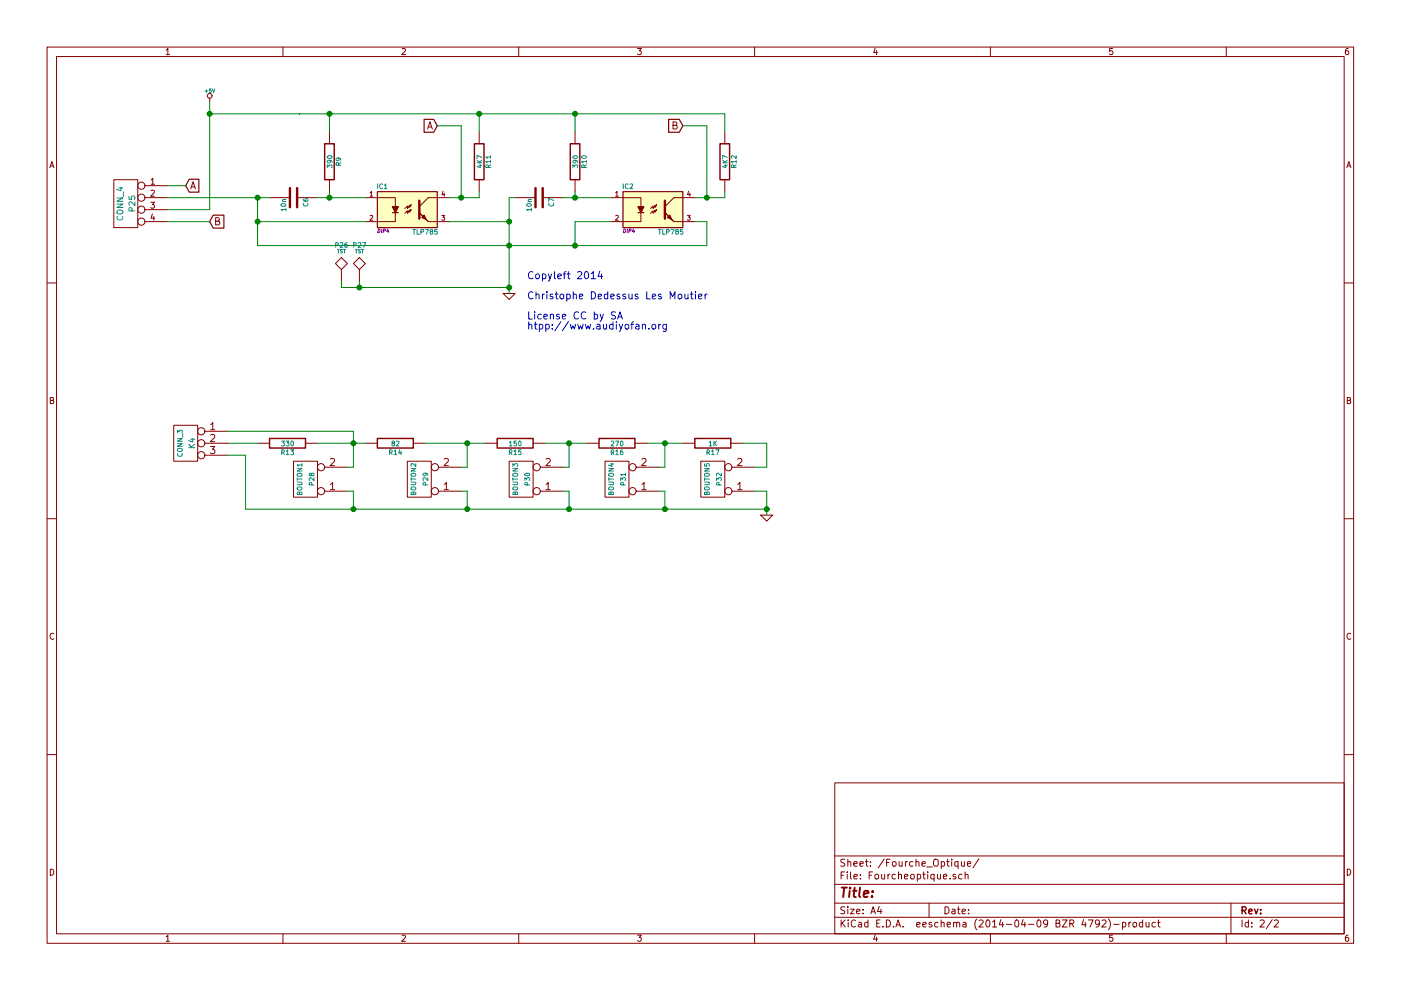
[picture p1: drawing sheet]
EESchema Schematic File Version 2
LIBS:power
LIBS:device
LIBS:transistors
LIBS:conn
LIBS:linear
LIBS:regul
LIBS:74xx
LIBS:cmos4000
LIBS:adc-dac
LIBS:memory
LIBS:xilinx
LIBS:special
LIBS:microcontrollers
LIBS:dsp
LIBS:microchip
LIBS:analog_switches
LIBS:motorola
LIBS:texas
LIBS:intel
LIBS:audio
LIBS:interface
LIBS:digital-audio
LIBS:philips
LIBS:display
LIBS:cypress
LIBS:siliconi
LIBS:opto
LIBS:atmel
LIBS:contrib
LIBS:valves
LIBS:Moteur_pap-cache
EELAYER 24 0
EELAYER END
$Descr A4 11693 8268
encoding utf-8
Sheet 2 2
Title ""
Date ""
Rev ""
Comp ""
Comment1 ""
Comment2 ""
Comment3 ""
Comment4 ""
$EndDescr
$Comp
L TLP785 IC1
U 1 1
P 3400 1750
F 0 "IC1" H 3190 1940 40  0000 C CNN
F 1 "TLP785" H 3550 1560 40  0000 C CNN
F 2 "DIP4" H 3200 1570 30  0000 C CIN
F 3 "" H 3400 1750 60  0000 C CNN
	1    3400 1750
	1    0    0    -1  
$EndComp
$Comp
L TLP785 IC2
U 1 1
P 5450 1750
F 0 "IC2" H 5240 1940 40  0000 C CNN
F 1 "TLP785" H 5600 1560 40  0000 C CNN
F 2 "DIP4" H 5250 1570 30  0000 C CIN
F 3 "" H 5450 1750 60  0000 C CNN
	1    5450 1750
	1    0    0    -1  
$EndComp
$Comp
L R R9
U 1 1
P 2750 1350
F 0 "R9" V 2830 1350 40  0000 C CNN
F 1 "390" V 2757 1351 40  0000 C CNN
F 2 "" V 2680 1350 30  0000 C CNN
F 3 "" H 2750 1350 30  0000 C CNN
	1    2750 1350
	1    0    0    -1  
$EndComp
$Comp
L R R10
U 1 1
P 4800 1350
F 0 "R10" V 4880 1350 40  0000 C CNN
F 1 "390" V 4807 1351 40  0000 C CNN
F 2 "" V 4730 1350 30  0000 C CNN
F 3 "" H 4800 1350 30  0000 C CNN
	1    4800 1350
	1    0    0    -1  
$EndComp
$Comp
L C C6
U 1 1
P 2450 1650
F 0 "C6" H 2450 1750 40  0000 L CNN
F 1 "10n" H 2456 1565 40  0000 L CNN
F 2 "" H 2488 1500 30  0000 C CNN
F 3 "" H 2450 1650 60  0000 C CNN
	1    2450 1650
	0    1    1    0   
$EndComp
$Comp
L C C7
U 1 1
P 4500 1650
F 0 "C7" H 4500 1750 40  0000 L CNN
F 1 "10n" H 4506 1565 40  0000 L CNN
F 2 "" H 4538 1500 30  0000 C CNN
F 3 "" H 4500 1650 60  0000 C CNN
	1    4500 1650
	0    1    1    0   
$EndComp
$Comp
L GND #PWR026
U 1 1
P 4250 2450
F 0 "#PWR026" H 4250 2450 30  0001 C CNN
F 1 "GND" H 4250 2380 30  0001 C CNN
F 2 "" H 4250 2450 60  0000 C CNN
F 3 "" H 4250 2450 60  0000 C CNN
	1    4250 2450
	1    0    0    -1  
$EndComp
$Comp
L +5V #PWR027
U 1 1
P 1750 850
F 0 "#PWR027" H 1750 940 20  0001 C CNN
F 1 "+5V" H 1750 940 30  0000 C CNN
F 2 "" H 1750 850 60  0000 C CNN
F 3 "" H 1750 850 60  0000 C CNN
	1    1750 850 
	1    0    0    -1  
$EndComp
$Comp
L CONN_4 P25
U 1 1
P 1050 1700
F 0 "P25" V 1000 1700 50  0000 C CNN
F 1 "CONN_4" V 1100 1700 50  0000 C CNN
F 2 "" H 1050 1700 60  0000 C CNN
F 3 "" H 1050 1700 60  0000 C CNN
	1    1050 1700
	-1   0    0    -1  
$EndComp
Wire Wire Line
	1750 850  1750 1750
Wire Wire Line
	2750 950  2750 1100
Wire Wire Line
	1750 950  6050 950 
Connection ~ 1750 950 
Wire Wire Line
	2500 950  2500 950 
Wire Wire Line
	2750 1600 2750 1650
Wire Wire Line
	2650 1650 3050 1650
Wire Wire Line
	2150 1650 2150 2050
Wire Wire Line
	2150 1850 3050 1850
Wire Wire Line
	4250 1650 4250 2450
Wire Wire Line
	2150 2050 5900 2050
Connection ~ 2150 1850
Connection ~ 2750 950 
Wire Wire Line
	4800 950  4800 1100
Wire Wire Line
	4800 1600 4800 1650
Wire Wire Line
	4700 1650 5100 1650
Wire Wire Line
	5100 1850 4800 1850
Wire Wire Line
	4800 1850 4800 2050
Connection ~ 4250 2050
Wire Wire Line
	3750 1850 4250 1850
Wire Wire Line
	5800 1850 5900 1850
Wire Wire Line
	5900 1850 5900 2050
Connection ~ 4800 2050
Connection ~ 4250 1850
Connection ~ 4800 1650
Wire Wire Line
	4300 1650 4250 1650
Connection ~ 2750 1650
Wire Wire Line
	1400 1650 2250 1650
Connection ~ 2150 1650
Wire Wire Line
	5900 1050 5900 1650
Wire Wire Line
	5800 1650 6050 1650
Wire Wire Line
	3850 1050 3850 1650
Wire Wire Line
	3750 1650 4000 1650
Text GLabel 3650 1050 0    60   Input ~ 0
A
Text GLabel 5700 1050 0    60   Input ~ 0
B
Wire Wire Line
	5900 1050 5700 1050
Wire Wire Line
	3850 1050 3650 1050
Text GLabel 1550 1550 2    60   Input ~ 0
A
Text GLabel 1750 1850 2    60   Input ~ 0
B
Wire Wire Line
	1400 1850 1750 1850
Wire Wire Line
	1750 1750 1400 1750
Wire Wire Line
	1400 1550 1550 1550
$Comp
L R R11
U 1 1
P 4000 1350
F 0 "R11" V 4080 1350 40  0000 C CNN
F 1 "4K7" V 4007 1351 40  0000 C CNN
F 2 "" V 3930 1350 30  0000 C CNN
F 3 "" H 4000 1350 30  0000 C CNN
	1    4000 1350
	1    0    0    -1  
$EndComp
$Comp
L R R12
U 1 1
P 6050 1350
F 0 "R12" V 6130 1350 40  0000 C CNN
F 1 "4K7" V 6057 1351 40  0000 C CNN
F 2 "" V 5980 1350 30  0000 C CNN
F 3 "" H 6050 1350 30  0000 C CNN
	1    6050 1350
	1    0    0    -1  
$EndComp
Wire Wire Line
	4000 1100 4000 950 
Connection ~ 4000 950 
Wire Wire Line
	4000 1650 4000 1600
Connection ~ 3850 1650
Wire Wire Line
	6050 950  6050 1100
Connection ~ 4800 950 
Wire Wire Line
	6050 1650 6050 1600
Connection ~ 5900 1650
$Comp
L TST P26
U 1 1
P 2850 2350
F 0 "P26" H 2850 2650 40  0000 C CNN
F 1 "TST" H 2850 2600 30  0000 C CNN
F 2 "" H 2850 2350 60  0000 C CNN
F 3 "" H 2850 2350 60  0000 C CNN
	1    2850 2350
	1    0    0    -1  
$EndComp
$Comp
L TST P27
U 1 1
P 3000 2350
F 0 "P27" H 3000 2650 40  0000 C CNN
F 1 "TST" H 3000 2600 30  0000 C CNN
F 2 "" H 3000 2350 60  0000 C CNN
F 3 "" H 3000 2350 60  0000 C CNN
	1    3000 2350
	1    0    0    -1  
$EndComp
Wire Wire Line
	2850 2350 2850 2400
Wire Wire Line
	2850 2400 4250 2400
Wire Wire Line
	3000 2400 3000 2350
Connection ~ 4250 2400
Connection ~ 3000 2400
Text Notes 4400 2750 0    60   ~ 0
Copyleft 2014\n\nChristophe Dedessus Les Moutier\n\nLicense CC by SA\nhtpp://www.audiyofan.org
$Comp
L CONN_2 P28
U 1 1
P 2550 4000
F 0 "P28" V 2500 4000 40  0000 C CNN
F 1 "BOUTON1" V 2600 4000 40  0000 C CNN
F 2 "" H 2550 4000 60  0000 C CNN
F 3 "" H 2550 4000 60  0000 C CNN
	1    2550 4000
	-1   0    0    1   
$EndComp
$Comp
L CONN_2 P29
U 1 1
P 3500 4000
F 0 "P29" V 3450 4000 40  0000 C CNN
F 1 "BOUTON2" V 3550 4000 40  0000 C CNN
F 2 "" H 3500 4000 60  0000 C CNN
F 3 "" H 3500 4000 60  0000 C CNN
	1    3500 4000
	-1   0    0    1   
$EndComp
$Comp
L CONN_2 P30
U 1 1
P 4350 4000
F 0 "P30" V 4300 4000 40  0000 C CNN
F 1 "BOUTON3" V 4400 4000 40  0000 C CNN
F 2 "" H 4350 4000 60  0000 C CNN
F 3 "" H 4350 4000 60  0000 C CNN
	1    4350 4000
	-1   0    0    1   
$EndComp
$Comp
L CONN_2 P31
U 1 1
P 5150 4000
F 0 "P31" V 5100 4000 40  0000 C CNN
F 1 "BOUTON4" V 5200 4000 40  0000 C CNN
F 2 "" H 5150 4000 60  0000 C CNN
F 3 "" H 5150 4000 60  0000 C CNN
	1    5150 4000
	-1   0    0    1   
$EndComp
$Comp
L CONN_2 P32
U 1 1
P 5950 4000
F 0 "P32" V 5900 4000 40  0000 C CNN
F 1 "BOUTON5" V 6000 4000 40  0000 C CNN
F 2 "" H 5950 4000 60  0000 C CNN
F 3 "" H 5950 4000 60  0000 C CNN
	1    5950 4000
	-1   0    0    1   
$EndComp
$Comp
L R R13
U 1 1
P 2400 3700
F 0 "R13" V 2480 3700 40  0000 C CNN
F 1 "330" V 2407 3701 40  0000 C CNN
F 2 "" V 2330 3700 30  0000 C CNN
F 3 "" H 2400 3700 30  0000 C CNN
	1    2400 3700
	0    1    1    0   
$EndComp
$Comp
L R R14
U 1 1
P 3300 3700
F 0 "R14" V 3380 3700 40  0000 C CNN
F 1 "82" V 3307 3701 40  0000 C CNN
F 2 "" V 3230 3700 30  0000 C CNN
F 3 "" H 3300 3700 30  0000 C CNN
	1    3300 3700
	0    1    1    0   
$EndComp
$Comp
L R R15
U 1 1
P 4300 3700
F 0 "R15" V 4380 3700 40  0000 C CNN
F 1 "150" V 4307 3701 40  0000 C CNN
F 2 "" V 4230 3700 30  0000 C CNN
F 3 "" H 4300 3700 30  0000 C CNN
	1    4300 3700
	0    1    1    0   
$EndComp
$Comp
L R R16
U 1 1
P 5150 3700
F 0 "R16" V 5230 3700 40  0000 C CNN
F 1 "270" V 5157 3701 40  0000 C CNN
F 2 "" V 5080 3700 30  0000 C CNN
F 3 "" H 5150 3700 30  0000 C CNN
	1    5150 3700
	0    1    1    0   
$EndComp
$Comp
L R R17
U 1 1
P 5950 3700
F 0 "R17" V 6030 3700 40  0000 C CNN
F 1 "1K" V 5957 3701 40  0000 C CNN
F 2 "" V 5880 3700 30  0000 C CNN
F 3 "" H 5950 3700 30  0000 C CNN
	1    5950 3700
	0    1    1    0   
$EndComp
$Comp
L GND #PWR028
U 1 1
P 6400 4300
F 0 "#PWR028" H 6400 4300 30  0001 C CNN
F 1 "GND" H 6400 4230 30  0001 C CNN
F 2 "" H 6400 4300 60  0000 C CNN
F 3 "" H 6400 4300 60  0000 C CNN
	1    6400 4300
	1    0    0    -1  
$EndComp
Wire Wire Line
	1900 3700 2150 3700
Wire Wire Line
	2650 3700 3050 3700
Wire Wire Line
	3550 3700 4050 3700
Wire Wire Line
	4550 3700 4900 3700
Wire Wire Line
	5400 3700 5700 3700
Wire Wire Line
	6200 3700 6400 3700
Wire Wire Line
	6400 3700 6400 3900
Wire Wire Line
	6400 3900 6300 3900
Wire Wire Line
	6300 4100 6400 4100
Wire Wire Line
	6400 4100 6400 4300
Wire Wire Line
	2050 4250 6400 4250
Wire Wire Line
	2050 3800 2050 4250
Connection ~ 6400 4250
Wire Wire Line
	2950 3900 2900 3900
Wire Wire Line
	2950 3600 2950 3900
Connection ~ 2950 3700
Wire Wire Line
	2900 4100 2950 4100
Wire Wire Line
	2950 4100 2950 4250
Connection ~ 2950 4250
Wire Wire Line
	3850 3900 3900 3900
Wire Wire Line
	3900 3900 3900 3700
Connection ~ 3900 3700
Wire Wire Line
	3850 4100 3900 4100
Wire Wire Line
	3900 4100 3900 4250
Connection ~ 3900 4250
Wire Wire Line
	4700 3900 4750 3900
Wire Wire Line
	4750 3900 4750 3700
Connection ~ 4750 3700
Wire Wire Line
	4700 4100 4750 4100
Wire Wire Line
	4750 4100 4750 4250
Connection ~ 4750 4250
Wire Wire Line
	5500 3900 5550 3900
Wire Wire Line
	5550 3900 5550 3700
Connection ~ 5550 3700
Wire Wire Line
	5500 4100 5550 4100
Wire Wire Line
	5550 4100 5550 4250
Connection ~ 5550 4250
$Comp
L CONN_3 K4
U 1 1
P 1550 3700
F 0 "K4" V 1500 3700 50  0000 C CNN
F 1 "CONN_3" V 1600 3700 40  0000 C CNN
F 2 "" H 1550 3700 60  0000 C CNN
F 3 "" H 1550 3700 60  0000 C CNN
	1    1550 3700
	-1   0    0    -1  
$EndComp
Wire Wire Line
	2050 3800 1900 3800
Wire Wire Line
	2950 3600 1900 3600
$EndSCHEMATC
